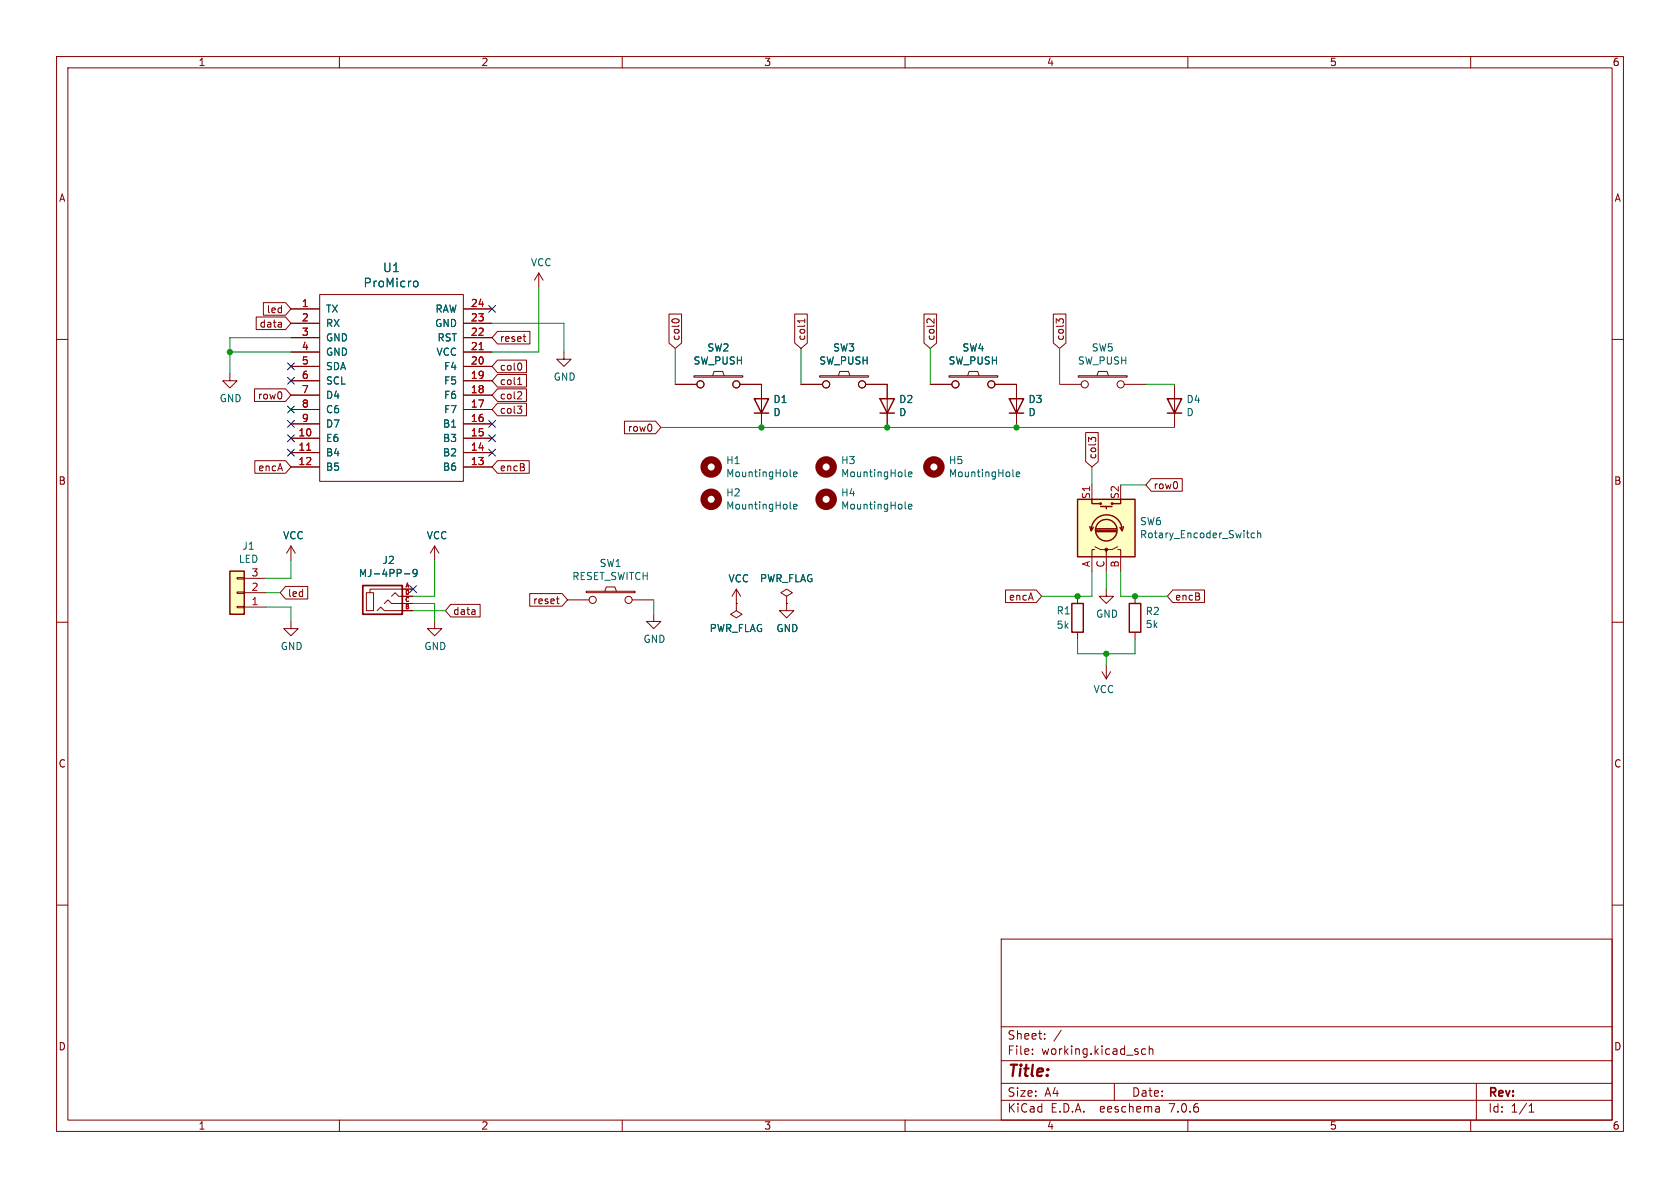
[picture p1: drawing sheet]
(kicad_sch (version 20230121) (generator eeschema)

 (paper "A4")

 (lib_symbols
  (symbol "Connector_Generic:Conn_01x03" (pin_names (offset 1.016) hide) (in_bom yes) (on_board yes)
   (property "Reference" "J" (at 0 5.08 0) (effects (font (size 1.27 1.27))))
   (property "Value" "Conn_01x03" (at 0 -5.08 0) (effects (font (size 1.27 1.27))))
   (property "Footprint" "" (at 0 0 0) (effects (font (size 1.27 1.27)) hide))
   (property "Datasheet" "~" (at 0 0 0) (effects (font (size 1.27 1.27)) hide))
   (symbol "Conn_01x03_1_1"
    (rectangle (start -1.27 -2.413) (end 0 -2.667) (stroke (width 0.1524) (type default)) (fill (type none)))
    (rectangle (start -1.27 0.127) (end 0 -0.127) (stroke (width 0.1524) (type default)) (fill (type none)))
    (rectangle (start -1.27 2.667) (end 0 2.413) (stroke (width 0.1524) (type default)) (fill (type none)))
    (rectangle (start -1.27 3.81) (end 1.27 -3.81) (stroke (width 0.254) (type default)) (fill (type background)))
    (pin passive line (at -5.08 2.54 0) (length 3.81) (name "Pin_1" (effects (font (size 1.27 1.27)))) (number "1" (effects (font (size 1.27 1.27)))))
    (pin passive line (at -5.08 0 0) (length 3.81) (name "Pin_2" (effects (font (size 1.27 1.27)))) (number "2" (effects (font (size 1.27 1.27)))))
    (pin passive line (at -5.08 -2.54 0) (length 3.81) (name "Pin_3" (effects (font (size 1.27 1.27)))) (number "3" (effects (font (size 1.27 1.27)))))))
  (symbol "Device:D" (pin_numbers hide) (pin_names (offset 1.016) hide) (in_bom yes) (on_board yes)
   (property "Reference" "D" (at 0 2.54 0) (effects (font (size 1.27 1.27))))
   (property "Value" "D" (at 0 -2.54 0) (effects (font (size 1.27 1.27))))
   (property "Footprint" "" (at 0 0 0) (effects (font (size 1.27 1.27)) hide))
   (property "Datasheet" "~" (at 0 0 0) (effects (font (size 1.27 1.27)) hide))
   (property "Sim.Device" "D" (at 0 0 0) (effects (font (size 1.27 1.27)) hide))
   (property "Sim.Pins" "1=K 2=A" (at 0 0 0) (effects (font (size 1.27 1.27)) hide))
   (symbol "D_0_1"
    (polyline (pts (xy -1.27 1.27) (xy -1.27 -1.27)) (stroke (width 0.254) (type default)) (fill (type none)))
    (polyline (pts (xy 1.27 0) (xy -1.27 0)) (stroke (width 0) (type default)) (fill (type none)))
    (polyline (pts (xy 1.27 1.27) (xy 1.27 -1.27) (xy -1.27 0) (xy 1.27 1.27)) (stroke (width 0.254) (type default)) (fill (type none))))
   (symbol "D_1_1"
    (pin passive line (at -3.81 0 0) (length 2.54) (name "K" (effects (font (size 1.27 1.27)))) (number "1" (effects (font (size 1.27 1.27)))))
    (pin passive line (at 3.81 0 180) (length 2.54) (name "A" (effects (font (size 1.27 1.27)))) (number "2" (effects (font (size 1.27 1.27)))))))
  (symbol "Device:R" (pin_numbers hide) (pin_names (offset 0)) (in_bom yes) (on_board yes)
   (property "Reference" "R" (at 2.032 0 90) (effects (font (size 1.27 1.27))))
   (property "Value" "R" (at 0 0 90) (effects (font (size 1.27 1.27))))
   (property "Footprint" "" (at -1.778 0 90) (effects (font (size 1.27 1.27)) hide))
   (property "Datasheet" "~" (at 0 0 0) (effects (font (size 1.27 1.27)) hide))
   (symbol "R_0_1"
    (rectangle (start -1.016 -2.54) (end 1.016 2.54) (stroke (width 0.254) (type default)) (fill (type none))))
   (symbol "R_1_1"
    (pin passive line (at 0 3.81 270) (length 1.27) (name "~" (effects (font (size 1.27 1.27)))) (number "1" (effects (font (size 1.27 1.27)))))
    (pin passive line (at 0 -3.81 90) (length 1.27) (name "~" (effects (font (size 1.27 1.27)))) (number "2" (effects (font (size 1.27 1.27)))))))
  (symbol "Mechanical:MountingHole" (pin_names (offset 1.016)) (in_bom yes) (on_board yes)
   (property "Reference" "H" (at 0 5.08 0) (effects (font (size 1.27 1.27))))
   (property "Value" "MountingHole" (at 0 3.175 0) (effects (font (size 1.27 1.27))))
   (property "Footprint" "" (at 0 0 0) (effects (font (size 1.27 1.27)) hide))
   (property "Datasheet" "~" (at 0 0 0) (effects (font (size 1.27 1.27)) hide))
   (symbol "MountingHole_0_1"
    (circle (center 0 0) (radius 1.27) (stroke (width 1.27) (type default)) (fill (type none)))))
  (symbol "power:GND" (power) (pin_names (offset 0)) (in_bom yes) (on_board yes)
   (property "Reference" "#PWR" (at 0 -6.35 0) (effects (font (size 1.27 1.27)) hide))
   (property "Value" "GND" (at 0 -3.81 0) (effects (font (size 1.27 1.27))))
   (property "Footprint" "" (at 0 0 0) (effects (font (size 1.27 1.27)) hide))
   (property "Datasheet" "" (at 0 0 0) (effects (font (size 1.27 1.27)) hide))
   (symbol "GND_0_1"
    (polyline (pts (xy 0 0) (xy 0 -1.27) (xy 1.27 -1.27) (xy 0 -2.54) (xy -1.27 -1.27) (xy 0 -1.27)) (stroke (width 0) (type default)) (fill (type none))))
   (symbol "GND_1_1"
    (pin power_in line (at 0 0 270) (length 0) hide (name "GND" (effects (font (size 1.27 1.27)))) (number "1" (effects (font (size 1.27 1.27)))))))
  (symbol "power:PWR_FLAG" (power) (pin_numbers hide) (pin_names (offset 0) hide) (in_bom yes) (on_board yes)
   (property "Reference" "#FLG" (at 0 1.905 0) (effects (font (size 1.27 1.27)) hide))
   (property "Value" "PWR_FLAG" (at 0 3.81 0) (effects (font (size 1.27 1.27))))
   (property "Footprint" "" (at 0 0 0) (effects (font (size 1.27 1.27)) hide))
   (property "Datasheet" "~" (at 0 0 0) (effects (font (size 1.27 1.27)) hide))
   (symbol "PWR_FLAG_0_0"
    (pin power_out line (at 0 0 90) (length 0) (name "pwr" (effects (font (size 1.27 1.27)))) (number "1" (effects (font (size 1.27 1.27))))))
   (symbol "PWR_FLAG_0_1"
    (polyline (pts (xy 0 0) (xy 0 1.27) (xy -1.016 1.905) (xy 0 2.54) (xy 1.016 1.905) (xy 0 1.27)) (stroke (width 0) (type default)) (fill (type none)))))
  (symbol "power:VCC" (power) (pin_names (offset 0)) (in_bom yes) (on_board yes)
   (property "Reference" "#PWR" (at 0 -3.81 0) (effects (font (size 1.27 1.27)) hide))
   (property "Value" "VCC" (at 0 3.81 0) (effects (font (size 1.27 1.27))))
   (property "Footprint" "" (at 0 0 0) (effects (font (size 1.27 1.27)) hide))
   (property "Datasheet" "" (at 0 0 0) (effects (font (size 1.27 1.27)) hide))
   (symbol "VCC_0_1"
    (polyline (pts (xy -0.762 1.27) (xy 0 2.54)) (stroke (width 0) (type default)) (fill (type none)))
    (polyline (pts (xy 0 0) (xy 0 2.54)) (stroke (width 0) (type default)) (fill (type none)))
    (polyline (pts (xy 0 2.54) (xy 0.762 1.27)) (stroke (width 0) (type default)) (fill (type none))))
   (symbol "VCC_1_1"
    (pin power_in line (at 0 0 90) (length 0) hide (name "VCC" (effects (font (size 1.27 1.27)))) (number "1" (effects (font (size 1.27 1.27)))))))
  (symbol "va4-rescue:MJ-4PP-9-kbd" (pin_names (offset 1.016)) (in_bom yes) (on_board yes)
   (property "Reference" "J" (at 0 3.81 0) (effects (font (size 1.27 1.27))))
   (property "Value" "kbd_MJ-4PP-9" (at 0 -3.81 0) (effects (font (size 1.27 1.27))))
   (property "Footprint" "" (at 6.985 4.445 0) (effects (font (size 1.27 1.27)) hide))
   (property "Datasheet" "" (at 6.985 4.445 0) (effects (font (size 1.27 1.27)) hide))
   (symbol "MJ-4PP-9-kbd_0_1"
    (rectangle (start -1.905 -1.905) (end -3.175 1.27) (stroke (width 0) (type solid)) (fill (type none)))
    (polyline (pts (xy -2.54 1.27) (xy -2.54 1.905) (xy 3.175 1.905)) (stroke (width 0) (type solid)) (fill (type none)))
    (polyline (pts (xy -1.27 -1.905) (xy -0.635 -1.27) (xy 0 -1.905) (xy 3.175 -1.905)) (stroke (width 0) (type solid)) (fill (type none)))
    (polyline (pts (xy 0 -0.635) (xy 0.635 0) (xy 1.27 -0.635) (xy 3.175 -0.635)) (stroke (width 0) (type solid)) (fill (type none)))
    (polyline (pts (xy 1.27 0.635) (xy 1.905 1.27) (xy 2.54 0.635) (xy 3.175 0.635)) (stroke (width 0) (type solid)) (fill (type none)))
    (rectangle (start 3.175 2.54) (end -3.81 -2.54) (stroke (width 0.3048) (type solid)) (fill (type none))))
   (symbol "MJ-4PP-9-kbd_1_1"
    (pin input line (at 5.08 1.905 180) (length 2.0066) (name "~" (effects (font (size 0.508 0.508)))) (number "A" (effects (font (size 0.7112 0.7112)))))
    (pin input line (at 5.08 -1.905 180) (length 2.0066) (name "~" (effects (font (size 0.508 0.508)))) (number "B" (effects (font (size 0.7112 0.7112)))))
    (pin input line (at 5.08 -0.635 180) (length 2.0066) (name "~" (effects (font (size 0.508 0.508)))) (number "C" (effects (font (size 0.7112 0.7112)))))
    (pin input line (at 5.08 0.635 180) (length 2.0066) (name "~" (effects (font (size 0.508 0.508)))) (number "D" (effects (font (size 0.7112 0.7112)))))))
  (symbol "va4-rescue:ProMicro-kbd" (pin_names (offset 1.016)) (in_bom yes) (on_board yes)
   (property "Reference" "U" (at 0 24.13 0) (effects (font (size 1.524 1.524))))
   (property "Value" "kbd_ProMicro" (at 0 -13.97 0) (effects (font (size 1.524 1.524))))
   (property "Footprint" "" (at 2.54 -26.67 0) (effects (font (size 1.524 1.524))))
   (property "Datasheet" "" (at 2.54 -26.67 0) (effects (font (size 1.524 1.524))))
   (symbol "ProMicro-kbd_0_1"
    (rectangle (start -12.7 21.59) (end 12.7 -11.43) (stroke (width 0) (type solid)) (fill (type none))))
   (symbol "ProMicro-kbd_1_1"
    (pin bidirectional line (at -17.78 19.05 0) (length 5.08) (name "TX" (effects (font (size 1.27 1.27)))) (number "1" (effects (font (size 1.27 1.27)))))
    (pin bidirectional line (at -17.78 -3.81 0) (length 5.08) (name "E6" (effects (font (size 1.27 1.27)))) (number "10" (effects (font (size 1.27 1.27)))))
    (pin bidirectional line (at -17.78 -6.35 0) (length 5.08) (name "B4" (effects (font (size 1.27 1.27)))) (number "11" (effects (font (size 1.27 1.27)))))
    (pin bidirectional line (at -17.78 -8.89 0) (length 5.08) (name "B5" (effects (font (size 1.27 1.27)))) (number "12" (effects (font (size 1.27 1.27)))))
    (pin bidirectional line (at 17.78 -8.89 180) (length 5.08) (name "B6" (effects (font (size 1.27 1.27)))) (number "13" (effects (font (size 1.27 1.27)))))
    (pin bidirectional line (at 17.78 -6.35 180) (length 5.08) (name "B2" (effects (font (size 1.27 1.27)))) (number "14" (effects (font (size 1.27 1.27)))))
    (pin bidirectional line (at 17.78 -3.81 180) (length 5.08) (name "B3" (effects (font (size 1.27 1.27)))) (number "15" (effects (font (size 1.27 1.27)))))
    (pin bidirectional line (at 17.78 -1.27 180) (length 5.08) (name "B1" (effects (font (size 1.27 1.27)))) (number "16" (effects (font (size 1.27 1.27)))))
    (pin bidirectional line (at 17.78 1.27 180) (length 5.08) (name "F7" (effects (font (size 1.27 1.27)))) (number "17" (effects (font (size 1.27 1.27)))))
    (pin bidirectional line (at 17.78 3.81 180) (length 5.08) (name "F6" (effects (font (size 1.27 1.27)))) (number "18" (effects (font (size 1.27 1.27)))))
    (pin bidirectional line (at 17.78 6.35 180) (length 5.08) (name "F5" (effects (font (size 1.27 1.27)))) (number "19" (effects (font (size 1.27 1.27)))))
    (pin bidirectional line (at -17.78 16.51 0) (length 5.08) (name "RX" (effects (font (size 1.27 1.27)))) (number "2" (effects (font (size 1.27 1.27)))))
    (pin bidirectional line (at 17.78 8.89 180) (length 5.08) (name "F4" (effects (font (size 1.27 1.27)))) (number "20" (effects (font (size 1.27 1.27)))))
    (pin power_in line (at 17.78 11.43 180) (length 5.08) (name "VCC" (effects (font (size 1.27 1.27)))) (number "21" (effects (font (size 1.27 1.27)))))
    (pin input line (at 17.78 13.97 180) (length 5.08) (name "RST" (effects (font (size 1.27 1.27)))) (number "22" (effects (font (size 1.27 1.27)))))
    (pin power_in line (at 17.78 16.51 180) (length 5.08) (name "GND" (effects (font (size 1.27 1.27)))) (number "23" (effects (font (size 1.27 1.27)))))
    (pin power_out line (at 17.78 19.05 180) (length 5.08) (name "RAW" (effects (font (size 1.27 1.27)))) (number "24" (effects (font (size 1.27 1.27)))))
    (pin power_in line (at -17.78 13.97 0) (length 5.08) (name "GND" (effects (font (size 1.27 1.27)))) (number "3" (effects (font (size 1.27 1.27)))))
    (pin power_in line (at -17.78 11.43 0) (length 5.08) (name "GND" (effects (font (size 1.27 1.27)))) (number "4" (effects (font (size 1.27 1.27)))))
    (pin bidirectional line (at -17.78 8.89 0) (length 5.08) (name "SDA" (effects (font (size 1.27 1.27)))) (number "5" (effects (font (size 1.27 1.27)))))
    (pin bidirectional line (at -17.78 6.35 0) (length 5.08) (name "SCL" (effects (font (size 1.27 1.27)))) (number "6" (effects (font (size 1.27 1.27)))))
    (pin bidirectional line (at -17.78 3.81 0) (length 5.08) (name "D4" (effects (font (size 1.27 1.27)))) (number "7" (effects (font (size 1.27 1.27)))))
    (pin bidirectional line (at -17.78 1.27 0) (length 5.08) (name "C6" (effects (font (size 1.27 1.27)))) (number "8" (effects (font (size 1.27 1.27)))))
    (pin bidirectional line (at -17.78 -1.27 0) (length 5.08) (name "D7" (effects (font (size 1.27 1.27)))) (number "9" (effects (font (size 1.27 1.27)))))))
  (symbol "va4-rescue:Rotary_Encoder_Switch-Device" (pin_names (offset 0.254) hide) (in_bom yes) (on_board yes)
   (property "Reference" "SW" (at 0 6.604 0) (effects (font (size 1.27 1.27))))
   (property "Value" "Device_Rotary_Encoder_Switch" (at 0 -6.604 0) (effects (font (size 1.27 1.27))))
   (property "Footprint" "" (at -3.81 4.064 0) (effects (font (size 1.27 1.27)) hide))
   (property "Datasheet" "" (at 0 6.604 0) (effects (font (size 1.27 1.27)) hide))
   (symbol "Rotary_Encoder_Switch-Device_0_1"
    (rectangle (start -5.08 5.08) (end 5.08 -5.08) (stroke (width 0.254) (type solid)) (fill (type background)))
    (circle (center -3.81 0) (radius 0.254) (stroke (width 0) (type solid)) (fill (type outline)))
    (arc (start -0.381 -2.794) (mid 2.3376 -0.0635) (end -0.381 2.667) (stroke (width 0.254) (type solid)) (fill (type none)))
    (circle (center -0.381 0) (radius 1.905) (stroke (width 0.254) (type solid)) (fill (type none)))
    (polyline (pts (xy -0.635 -1.778) (xy -0.635 1.778)) (stroke (width 0.254) (type solid)) (fill (type none)))
    (polyline (pts (xy -0.381 -1.778) (xy -0.381 1.778)) (stroke (width 0.254) (type solid)) (fill (type none)))
    (polyline (pts (xy -0.127 1.778) (xy -0.127 -1.778)) (stroke (width 0.254) (type solid)) (fill (type none)))
    (polyline (pts (xy 3.81 0) (xy 3.429 0)) (stroke (width 0.254) (type solid)) (fill (type none)))
    (polyline (pts (xy 3.81 1.016) (xy 3.81 -1.016)) (stroke (width 0.254) (type solid)) (fill (type none)))
    (polyline (pts (xy -5.08 -2.54) (xy -3.81 -2.54) (xy -3.81 -2.032)) (stroke (width 0) (type solid)) (fill (type none)))
    (polyline (pts (xy -5.08 2.54) (xy -3.81 2.54) (xy -3.81 2.032)) (stroke (width 0) (type solid)) (fill (type none)))
    (polyline (pts (xy 0.254 -3.048) (xy -0.508 -2.794) (xy 0.127 -2.413)) (stroke (width 0.254) (type solid)) (fill (type none)))
    (polyline (pts (xy 0.254 2.921) (xy -0.508 2.667) (xy 0.127 2.286)) (stroke (width 0.254) (type solid)) (fill (type none)))
    (polyline (pts (xy 5.08 -2.54) (xy 4.318 -2.54) (xy 4.318 -1.016)) (stroke (width 0.254) (type solid)) (fill (type none)))
    (polyline (pts (xy 5.08 2.54) (xy 4.318 2.54) (xy 4.318 1.016)) (stroke (width 0.254) (type solid)) (fill (type none)))
    (polyline (pts (xy -5.08 0) (xy -3.81 0) (xy -3.81 -1.016) (xy -3.302 -2.032)) (stroke (width 0) (type solid)) (fill (type none)))
    (polyline (pts (xy -4.318 0) (xy -3.81 0) (xy -3.81 1.016) (xy -3.302 2.032)) (stroke (width 0) (type solid)) (fill (type none)))
    (circle (center 4.318 -1.016) (radius 0.127) (stroke (width 0.254) (type solid)) (fill (type none)))
    (circle (center 4.318 1.016) (radius 0.127) (stroke (width 0.254) (type solid)) (fill (type none))))
   (symbol "Rotary_Encoder_Switch-Device_1_1"
    (pin passive line (at -7.62 2.54 0) (length 2.54) (name "A" (effects (font (size 1.27 1.27)))) (number "A" (effects (font (size 1.27 1.27)))))
    (pin passive line (at -7.62 -2.54 0) (length 2.54) (name "B" (effects (font (size 1.27 1.27)))) (number "B" (effects (font (size 1.27 1.27)))))
    (pin passive line (at -7.62 0 0) (length 2.54) (name "C" (effects (font (size 1.27 1.27)))) (number "C" (effects (font (size 1.27 1.27)))))
    (pin passive line (at 7.62 2.54 180) (length 2.54) (name "S1" (effects (font (size 1.27 1.27)))) (number "S1" (effects (font (size 1.27 1.27)))))
    (pin passive line (at 7.62 -2.54 180) (length 2.54) (name "S2" (effects (font (size 1.27 1.27)))) (number "S2" (effects (font (size 1.27 1.27)))))))
  (symbol "va4-rescue:SW_PUSH-kbd" (pin_numbers hide) (pin_names (offset 1.016) hide) (in_bom yes) (on_board yes)
   (property "Reference" "SW" (at 3.81 2.794 0) (effects (font (size 1.27 1.27))))
   (property "Value" "kbd_SW_PUSH" (at 0 -2.032 0) (effects (font (size 1.27 1.27))))
   (property "Footprint" "" (at 0 0 0) (effects (font (size 1.27 1.27))))
   (property "Datasheet" "" (at 0 0 0) (effects (font (size 1.27 1.27))))
   (symbol "SW_PUSH-kbd_0_1"
    (rectangle (start -4.318 1.27) (end 4.318 1.524) (stroke (width 0) (type solid)) (fill (type none)))
    (polyline (pts (xy -1.016 1.524) (xy -0.762 2.286) (xy 0.762 2.286) (xy 1.016 1.524)) (stroke (width 0) (type solid)) (fill (type none)))
    (pin passive inverted (at -7.62 0 0) (length 5.08) (name "1" (effects (font (size 1.27 1.27)))) (number "1" (effects (font (size 1.27 1.27)))))
    (pin passive inverted (at 7.62 0 180) (length 5.08) (name "2" (effects (font (size 1.27 1.27)))) (number "2" (effects (font (size 1.27 1.27))))))))

 (junction (at 179.705 75.565) (diameter 0) (color 0 0 0 0))
 (junction (at 195.58 115.57) (diameter 0) (color 0 0 0 0))
 (junction (at 190.5 105.41) (diameter 0) (color 0 0 0 0))
 (junction (at 156.845 75.565) (diameter 0) (color 0 0 0 0))
 (junction (at 134.62 75.565) (diameter 0) (color 0 0 0 0))
 (junction (at 40.64 62.23) (diameter 0) (color 0 0 0 0))
 (junction (at 200.66 105.41) (diameter 0) (color 0 0 0 0))

 (no_connect (at 86.995 54.61))
 (no_connect (at 51.435 64.77))
 (no_connect (at 86.995 74.93))
 (no_connect (at 51.435 77.47))
 (no_connect (at 51.435 74.93))
 (no_connect (at 51.435 67.31))
 (no_connect (at 51.435 80.01))
 (no_connect (at 51.435 72.39))
 (no_connect (at 86.995 80.01))
 (no_connect (at 86.995 77.47))
 (no_connect (at 73.025 104.14))

 (wire (pts (xy 198.12 85.725) (xy 202.565 85.725)) (stroke (width 0) (type default)))
 (wire (pts (xy 115.57 106.045) (xy 115.57 108.585)) (stroke (width 0) (type default)))
 (wire (pts (xy 46.99 107.315) (xy 51.435 107.315)) (stroke (width 0) (type default)))
 (wire (pts (xy 99.695 62.23) (xy 99.695 57.15)) (stroke (width 0) (type default)))
 (wire (pts (xy 99.695 57.15) (xy 86.995 57.15)) (stroke (width 0) (type default)))
 (wire (pts (xy 51.435 62.23) (xy 40.64 62.23)) (stroke (width 0) (type default)))
 (wire (pts (xy 51.435 107.315) (xy 51.435 109.855)) (stroke (width 0) (type default)))
 (wire (pts (xy 141.605 67.945) (xy 141.605 61.595)) (stroke (width 0) (type default)))
 (wire (pts (xy 193.04 105.41) (xy 190.5 105.41)) (stroke (width 0) (type default)))
 (wire (pts (xy 49.53 104.775) (xy 46.99 104.775)) (stroke (width 0) (type default)))
 (wire (pts (xy 195.58 115.57) (xy 195.58 117.475)) (stroke (width 0) (type default)))
 (wire (pts (xy 73.025 105.41) (xy 76.835 105.41)) (stroke (width 0) (type default)))
 (wire (pts (xy 195.58 115.57) (xy 200.66 115.57)) (stroke (width 0) (type default)))
 (wire (pts (xy 51.435 59.69) (xy 40.64 59.69)) (stroke (width 0) (type default)))
 (wire (pts (xy 164.465 67.945) (xy 164.465 61.595)) (stroke (width 0) (type default)))
 (wire (pts (xy 119.38 61.595) (xy 119.38 67.945)) (stroke (width 0) (type default)))
 (wire (pts (xy 76.835 106.68) (xy 76.835 109.855)) (stroke (width 0) (type default)))
 (wire (pts (xy 179.705 75.565) (xy 207.645 75.565)) (stroke (width 0) (type default)))
 (wire (pts (xy 190.5 105.41) (xy 184.15 105.41)) (stroke (width 0) (type default)))
 (wire (pts (xy 193.04 85.725) (xy 193.04 82.55)) (stroke (width 0) (type default)))
 (wire (pts (xy 202.565 67.945) (xy 207.645 67.945)) (stroke (width 0) (type default)))
 (wire (pts (xy 190.5 115.57) (xy 195.58 115.57)) (stroke (width 0) (type default)))
 (wire (pts (xy 134.62 75.565) (xy 156.845 75.565)) (stroke (width 0) (type default)))
 (wire (pts (xy 73.025 107.95) (xy 78.74 107.95)) (stroke (width 0) (type default)))
 (wire (pts (xy 95.25 50.8) (xy 95.25 62.23)) (stroke (width 0) (type default)))
 (wire (pts (xy 95.25 62.23) (xy 86.995 62.23)) (stroke (width 0) (type default)))
 (wire (pts (xy 76.835 105.41) (xy 76.835 99.06)) (stroke (width 0) (type default)))
 (wire (pts (xy 200.66 105.41) (xy 206.375 105.41)) (stroke (width 0) (type default)))
 (wire (pts (xy 156.845 75.565) (xy 179.705 75.565)) (stroke (width 0) (type default)))
 (wire (pts (xy 193.04 100.965) (xy 193.04 105.41)) (stroke (width 0) (type default)))
 (wire (pts (xy 51.435 99.06) (xy 51.435 102.235)) (stroke (width 0) (type default)))
 (wire (pts (xy 116.84 75.565) (xy 134.62 75.565)) (stroke (width 0) (type default)))
 (wire (pts (xy 195.58 100.965) (xy 195.58 104.14)) (stroke (width 0) (type default)))
 (wire (pts (xy 198.12 100.965) (xy 198.12 105.41)) (stroke (width 0) (type default)))
 (wire (pts (xy 187.325 61.595) (xy 187.325 67.945)) (stroke (width 0) (type default)))
 (wire (pts (xy 200.66 113.03) (xy 200.66 115.57)) (stroke (width 0) (type default)))
 (wire (pts (xy 40.64 62.23) (xy 40.64 66.04)) (stroke (width 0) (type default)))
 (wire (pts (xy 40.64 59.69) (xy 40.64 62.23)) (stroke (width 0) (type default)))
 (wire (pts (xy 73.025 106.68) (xy 76.835 106.68)) (stroke (width 0) (type default)))
 (wire (pts (xy 198.12 105.41) (xy 200.66 105.41)) (stroke (width 0) (type default)))
 (wire (pts (xy 190.5 113.03) (xy 190.5 115.57)) (stroke (width 0) (type default)))
 (wire (pts (xy 51.435 102.235) (xy 46.99 102.235)) (stroke (width 0) (type default)))

 (global_label "data" (shape input) (at 78.74 107.95 0) (effects (font (size 1.27 1.27)) (justify left))
  (property "Intersheetrefs" "${INTERSHEET_REFS}" (at 78.74 107.95 0) (effects (font (size 1.27 1.27)) hide)))
 (global_label "encB" (shape input) (at 86.995 82.55 0) (effects (font (size 1.27 1.27)) (justify left))
  (property "Intersheetrefs" "${INTERSHEET_REFS}" (at 86.995 82.55 0) (effects (font (size 1.27 1.27)) hide)))
 (global_label "col3" (shape input) (at 187.325 61.595 90) (effects (font (size 1.27 1.27)) (justify left))
  (property "Intersheetrefs" "${INTERSHEET_REFS}" (at 187.325 61.595 0) (effects (font (size 1.27 1.27)) hide)))
 (global_label "reset" (shape input) (at 100.33 106.045 180) (effects (font (size 1.27 1.27)) (justify right))
  (property "Intersheetrefs" "${INTERSHEET_REFS}" (at 100.33 106.045 0) (effects (font (size 1.27 1.27)) hide)))
 (global_label "data" (shape input) (at 51.435 57.15 180) (effects (font (size 1.27 1.27)) (justify right))
  (property "Intersheetrefs" "${INTERSHEET_REFS}" (at 51.435 57.15 0) (effects (font (size 1.27 1.27)) hide)))
 (global_label "col2" (shape input) (at 164.465 61.595 90) (effects (font (size 1.27 1.27)) (justify left))
  (property "Intersheetrefs" "${INTERSHEET_REFS}" (at 164.465 61.595 0) (effects (font (size 1.27 1.27)) hide)))
 (global_label "col1" (shape input) (at 86.995 67.31 0) (effects (font (size 1.27 1.27)) (justify left))
  (property "Intersheetrefs" "${INTERSHEET_REFS}" (at 86.995 67.31 0) (effects (font (size 1.27 1.27)) hide)))
 (global_label "led" (shape input) (at 51.435 54.61 180) (effects (font (size 1.27 1.27)) (justify right))
  (property "Intersheetrefs" "${INTERSHEET_REFS}" (at 51.435 54.61 0) (effects (font (size 1.27 1.27)) hide)))
 (global_label "row0" (shape input) (at 116.84 75.565 180) (effects (font (size 1.27 1.27)) (justify right))
  (property "Intersheetrefs" "${INTERSHEET_REFS}" (at 116.84 75.565 0) (effects (font (size 1.27 1.27)) hide)))
 (global_label "col1" (shape input) (at 141.605 61.595 90) (effects (font (size 1.27 1.27)) (justify left))
  (property "Intersheetrefs" "${INTERSHEET_REFS}" (at 141.605 61.595 0) (effects (font (size 1.27 1.27)) hide)))
 (global_label "col0" (shape input) (at 119.38 61.595 90) (effects (font (size 1.27 1.27)) (justify left))
  (property "Intersheetrefs" "${INTERSHEET_REFS}" (at 119.38 61.595 0) (effects (font (size 1.27 1.27)) hide)))
 (global_label "col3" (shape input) (at 193.04 82.55 90) (effects (font (size 1.27 1.27)) (justify left))
  (property "Intersheetrefs" "${INTERSHEET_REFS}" (at 193.04 82.55 0) (effects (font (size 1.27 1.27)) hide)))
 (global_label "row0" (shape input) (at 202.565 85.725 0) (effects (font (size 1.27 1.27)) (justify left))
  (property "Intersheetrefs" "${INTERSHEET_REFS}" (at 202.565 85.725 0) (effects (font (size 1.27 1.27)) hide)))
 (global_label "encA" (shape input) (at 51.435 82.55 180) (effects (font (size 1.27 1.27)) (justify right))
  (property "Intersheetrefs" "${INTERSHEET_REFS}" (at 51.435 82.55 0) (effects (font (size 1.27 1.27)) hide)))
 (global_label "encB" (shape input) (at 206.375 105.41 0) (effects (font (size 1.27 1.27)) (justify left))
  (property "Intersheetrefs" "${INTERSHEET_REFS}" (at 206.375 105.41 0) (effects (font (size 1.27 1.27)) hide)))
 (global_label "led" (shape input) (at 49.53 104.775 0) (effects (font (size 1.27 1.27)) (justify left))
  (property "Intersheetrefs" "${INTERSHEET_REFS}" (at 49.53 104.775 0) (effects (font (size 1.27 1.27)) hide)))
 (global_label "row0" (shape input) (at 51.435 69.85 180) (effects (font (size 1.27 1.27)) (justify right))
  (property "Intersheetrefs" "${INTERSHEET_REFS}" (at 51.435 69.85 0) (effects (font (size 1.27 1.27)) hide)))
 (global_label "col0" (shape input) (at 86.995 64.77 0) (effects (font (size 1.27 1.27)) (justify left))
  (property "Intersheetrefs" "${INTERSHEET_REFS}" (at 86.995 64.77 0) (effects (font (size 1.27 1.27)) hide)))
 (global_label "col3" (shape input) (at 86.995 72.39 0) (effects (font (size 1.27 1.27)) (justify left))
  (property "Intersheetrefs" "${INTERSHEET_REFS}" (at 86.995 72.39 0) (effects (font (size 1.27 1.27)) hide)))
 (global_label "col2" (shape input) (at 86.995 69.85 0) (effects (font (size 1.27 1.27)) (justify left))
  (property "Intersheetrefs" "${INTERSHEET_REFS}" (at 86.995 69.85 0) (effects (font (size 1.27 1.27)) hide)))
 (global_label "encA" (shape input) (at 184.15 105.41 180) (effects (font (size 1.27 1.27)) (justify right))
  (property "Intersheetrefs" "${INTERSHEET_REFS}" (at 184.15 105.41 0) (effects (font (size 1.27 1.27)) hide)))
 (global_label "reset" (shape input) (at 86.995 59.69 0) (effects (font (size 1.27 1.27)) (justify left))
  (property "Intersheetrefs" "${INTERSHEET_REFS}" (at 86.995 59.69 0) (effects (font (size 1.27 1.27)) hide)))

 (symbol (lib_id "va4-rescue:ProMicro-kbd") (at 69.215 73.66 0) (unit 1) (in_bom yes) (on_board yes) (dnp no)
  (property "Reference" "U1" (at 69.215 47.3202 0) (effects (font (size 1.524 1.524))))
  (property "Value" "ProMicro" (at 69.215 50.0126 0) (effects (font (size 1.524 1.524))))
  (property "Footprint" "kbd:ProMicro_v2" (at 71.755 100.33 0) (effects (font (size 1.524 1.524)) hide))
  (property "Datasheet" "" (at 71.755 100.33 0) (effects (font (size 1.524 1.524)))) (pin "1") (pin "10") (pin "11") (pin "12") (pin "13") (pin "14") (pin "15") (pin "16") (pin "17") (pin "18") (pin "19") (pin "2") (pin "20") (pin "21") (pin "22") (pin "23") (pin "24") (pin "3") (pin "4") (pin "5") (pin "6") (pin "7") (pin "8") (pin "9"))

 (symbol (lib_id "va4-rescue:SW_PUSH-kbd") (at 107.95 106.045 0) (unit 1) (in_bom yes) (on_board yes) (dnp no)
  (property "Reference" "SW1" (at 107.95 99.568 0) (effects (font (size 1.27 1.27))))
  (property "Value" "RESET_SWITCH" (at 107.95 101.8794 0) (effects (font (size 1.27 1.27))))
  (property "Footprint" "kbd:ResetSW" (at 107.95 106.045 0) (effects (font (size 1.27 1.27)) hide))
  (property "Datasheet" "" (at 107.95 106.045 0) (effects (font (size 1.27 1.27)))) (pin "1") (pin "2"))

 (symbol (lib_id "power:VCC") (at 95.25 50.8 0) (unit 1) (in_bom yes) (on_board yes) (dnp no)
  (property "Reference" "#PWR0101" (at 95.25 54.61 0) (effects (font (size 1.27 1.27)) hide))
  (property "Value" "VCC" (at 95.6818 46.4058 0) (effects (font (size 1.27 1.27))))
  (property "Footprint" "" (at 95.25 50.8 0) (effects (font (size 1.27 1.27)) hide))
  (property "Datasheet" "" (at 95.25 50.8 0) (effects (font (size 1.27 1.27)) hide)) (pin "1"))

 (symbol (lib_id "va4-rescue:MJ-4PP-9-kbd") (at 67.945 106.045 0) (unit 1) (in_bom yes) (on_board yes) (dnp no)
  (property "Reference" "J2" (at 68.707 99.0346 0) (effects (font (size 1.27 1.27))))
  (property "Value" "MJ-4PP-9" (at 68.707 101.346 0) (effects (font (size 1.27 1.27))))
  (property "Footprint" "kbd:MJ-4PP-9" (at 74.93 101.6 0) (effects (font (size 1.27 1.27)) hide))
  (property "Datasheet" "~" (at 74.93 101.6 0) (effects (font (size 1.27 1.27)) hide)) (pin "A") (pin "B") (pin "C") (pin "D"))

 (symbol (lib_id "Connector_Generic:Conn_01x03") (at 41.91 104.775 180) (unit 1) (in_bom yes) (on_board yes) (dnp no)
  (property "Reference" "J1" (at 43.942 96.52 0) (effects (font (size 1.27 1.27))))
  (property "Value" "LED" (at 43.942 98.8314 0) (effects (font (size 1.27 1.27))))
  (property "Footprint" "kbd:StripLED_rev" (at 41.91 104.775 0) (effects (font (size 1.27 1.27)) hide))
  (property "Datasheet" "~" (at 41.91 104.775 0) (effects (font (size 1.27 1.27)) hide)) (pin "1") (pin "2") (pin "3"))

 (symbol (lib_id "power:VCC") (at 51.435 99.06 0) (unit 1) (in_bom yes) (on_board yes) (dnp no)
  (property "Reference" "#PWR0102" (at 51.435 102.87 0) (effects (font (size 1.27 1.27)) hide))
  (property "Value" "VCC" (at 51.8668 94.6658 0) (effects (font (size 1.27 1.27))))
  (property "Footprint" "" (at 51.435 99.06 0) (effects (font (size 1.27 1.27)) hide))
  (property "Datasheet" "" (at 51.435 99.06 0) (effects (font (size 1.27 1.27)) hide)) (pin "1"))

 (symbol (lib_id "power:GND") (at 51.435 109.855 0) (unit 1) (in_bom yes) (on_board yes) (dnp no)
  (property "Reference" "#PWR0103" (at 51.435 116.205 0) (effects (font (size 1.27 1.27)) hide))
  (property "Value" "GND" (at 51.562 114.2492 0) (effects (font (size 1.27 1.27))))
  (property "Footprint" "" (at 51.435 109.855 0) (effects (font (size 1.27 1.27)) hide))
  (property "Datasheet" "" (at 51.435 109.855 0) (effects (font (size 1.27 1.27)) hide)) (pin "1"))

 (symbol (lib_id "power:GND") (at 76.835 109.855 0) (unit 1) (in_bom yes) (on_board yes) (dnp no)
  (property "Reference" "#PWR0104" (at 76.835 116.205 0) (effects (font (size 1.27 1.27)) hide))
  (property "Value" "GND" (at 76.962 114.2492 0) (effects (font (size 1.27 1.27))))
  (property "Footprint" "" (at 76.835 109.855 0) (effects (font (size 1.27 1.27)) hide))
  (property "Datasheet" "" (at 76.835 109.855 0) (effects (font (size 1.27 1.27)) hide)) (pin "1"))

 (symbol (lib_id "power:VCC") (at 76.835 99.06 0) (unit 1) (in_bom yes) (on_board yes) (dnp no)
  (property "Reference" "#PWR0105" (at 76.835 102.87 0) (effects (font (size 1.27 1.27)) hide))
  (property "Value" "VCC" (at 77.2668 94.6658 0) (effects (font (size 1.27 1.27))))
  (property "Footprint" "" (at 76.835 99.06 0) (effects (font (size 1.27 1.27)) hide))
  (property "Datasheet" "" (at 76.835 99.06 0) (effects (font (size 1.27 1.27)) hide)) (pin "1"))

 (symbol (lib_id "power:GND") (at 115.57 108.585 0) (unit 1) (in_bom yes) (on_board yes) (dnp no)
  (property "Reference" "#PWR0106" (at 115.57 114.935 0) (effects (font (size 1.27 1.27)) hide))
  (property "Value" "GND" (at 115.697 112.9792 0) (effects (font (size 1.27 1.27))))
  (property "Footprint" "" (at 115.57 108.585 0) (effects (font (size 1.27 1.27)) hide))
  (property "Datasheet" "" (at 115.57 108.585 0) (effects (font (size 1.27 1.27)) hide)) (pin "1"))

 (symbol (lib_id "power:GND") (at 99.695 62.23 0) (unit 1) (in_bom yes) (on_board yes) (dnp no)
  (property "Reference" "#PWR0107" (at 99.695 68.58 0) (effects (font (size 1.27 1.27)) hide))
  (property "Value" "GND" (at 99.822 66.6242 0) (effects (font (size 1.27 1.27))))
  (property "Footprint" "" (at 99.695 62.23 0) (effects (font (size 1.27 1.27)) hide))
  (property "Datasheet" "" (at 99.695 62.23 0) (effects (font (size 1.27 1.27)) hide)) (pin "1"))

 (symbol (lib_id "power:GND") (at 40.64 66.04 0) (unit 1) (in_bom yes) (on_board yes) (dnp no)
  (property "Reference" "#PWR0108" (at 40.64 72.39 0) (effects (font (size 1.27 1.27)) hide))
  (property "Value" "GND" (at 40.767 70.4342 0) (effects (font (size 1.27 1.27))))
  (property "Footprint" "" (at 40.64 66.04 0) (effects (font (size 1.27 1.27)) hide))
  (property "Datasheet" "" (at 40.64 66.04 0) (effects (font (size 1.27 1.27)) hide)) (pin "1"))

 (symbol (lib_id "power:VCC") (at 130.175 106.68 0) (unit 1) (in_bom yes) (on_board yes) (dnp no)
  (property "Reference" "#PWR0109" (at 130.175 110.49 0) (effects (font (size 1.27 1.27)) hide))
  (property "Value" "VCC" (at 130.6068 102.2858 0) (effects (font (size 1.27 1.27))))
  (property "Footprint" "" (at 130.175 106.68 0) (effects (font (size 1.27 1.27)) hide))
  (property "Datasheet" "" (at 130.175 106.68 0) (effects (font (size 1.27 1.27)) hide)) (pin "1"))

 (symbol (lib_id "power:GND") (at 139.065 106.68 0) (unit 1) (in_bom yes) (on_board yes) (dnp no)
  (property "Reference" "#PWR0110" (at 139.065 113.03 0) (effects (font (size 1.27 1.27)) hide))
  (property "Value" "GND" (at 139.192 111.0742 0) (effects (font (size 1.27 1.27))))
  (property "Footprint" "" (at 139.065 106.68 0) (effects (font (size 1.27 1.27)) hide))
  (property "Datasheet" "" (at 139.065 106.68 0) (effects (font (size 1.27 1.27)) hide)) (pin "1"))

 (symbol (lib_id "power:PWR_FLAG") (at 139.065 106.68 0) (unit 1) (in_bom yes) (on_board yes) (dnp no)
  (property "Reference" "#FLG0101" (at 139.065 104.775 0) (effects (font (size 1.27 1.27)) hide))
  (property "Value" "PWR_FLAG" (at 139.065 102.2604 0) (effects (font (size 1.27 1.27))))
  (property "Footprint" "" (at 139.065 106.68 0) (effects (font (size 1.27 1.27)) hide))
  (property "Datasheet" "~" (at 139.065 106.68 0) (effects (font (size 1.27 1.27)) hide)) (pin "1"))

 (symbol (lib_id "power:PWR_FLAG") (at 130.175 106.68 180) (unit 1) (in_bom yes) (on_board yes) (dnp no)
  (property "Reference" "#FLG0102" (at 130.175 108.585 0) (effects (font (size 1.27 1.27)) hide))
  (property "Value" "PWR_FLAG" (at 130.175 111.0742 0) (effects (font (size 1.27 1.27))))
  (property "Footprint" "" (at 130.175 106.68 0) (effects (font (size 1.27 1.27)) hide))
  (property "Datasheet" "~" (at 130.175 106.68 0) (effects (font (size 1.27 1.27)) hide)) (pin "1"))

 (symbol (lib_id "va4-rescue:SW_PUSH-kbd") (at 127 67.945 0) (unit 1) (in_bom yes) (on_board yes) (dnp no)
  (property "Reference" "SW2" (at 127 61.468 0) (effects (font (size 1.27 1.27))))
  (property "Value" "SW_PUSH" (at 127 63.7794 0) (effects (font (size 1.27 1.27))))
  (property "Footprint" "kbd:MX_ALPS_PG1350_noLed" (at 127 67.945 0) (effects (font (size 1.27 1.27)) hide))
  (property "Datasheet" "" (at 127 67.945 0) (effects (font (size 1.27 1.27)))) (pin "1") (pin "2"))

 (symbol (lib_id "Device:D") (at 134.62 71.755 90) (unit 1) (in_bom yes) (on_board yes) (dnp no)
  (property "Reference" "D1" (at 136.6266 70.5866 90) (effects (font (size 1.27 1.27)) (justify right)))
  (property "Value" "D" (at 136.6266 72.898 90) (effects (font (size 1.27 1.27)) (justify right)))
  (property "Footprint" "kbd:D3_TH_SMD" (at 134.62 71.755 0) (effects (font (size 1.27 1.27)) hide))
  (property "Datasheet" "~" (at 134.62 71.755 0) (effects (font (size 1.27 1.27)) hide)) (pin "1") (pin "2"))

 (symbol (lib_id "va4-rescue:SW_PUSH-kbd") (at 149.225 67.945 0) (unit 1) (in_bom yes) (on_board yes) (dnp no)
  (property "Reference" "SW3" (at 149.225 61.468 0) (effects (font (size 1.27 1.27))))
  (property "Value" "SW_PUSH" (at 149.225 63.7794 0) (effects (font (size 1.27 1.27))))
  (property "Footprint" "kbd:MX_ALPS_PG1350_noLed" (at 149.225 67.945 0) (effects (font (size 1.27 1.27)) hide))
  (property "Datasheet" "" (at 149.225 67.945 0) (effects (font (size 1.27 1.27)))) (pin "1") (pin "2"))

 (symbol (lib_id "Device:D") (at 156.845 71.755 90) (unit 1) (in_bom yes) (on_board yes) (dnp no)
  (property "Reference" "D2" (at 158.8516 70.5866 90) (effects (font (size 1.27 1.27)) (justify right)))
  (property "Value" "D" (at 158.8516 72.898 90) (effects (font (size 1.27 1.27)) (justify right)))
  (property "Footprint" "kbd:D3_TH_SMD" (at 156.845 71.755 0) (effects (font (size 1.27 1.27)) hide))
  (property "Datasheet" "~" (at 156.845 71.755 0) (effects (font (size 1.27 1.27)) hide)) (pin "1") (pin "2"))

 (symbol (lib_id "va4-rescue:SW_PUSH-kbd") (at 172.085 67.945 0) (unit 1) (in_bom yes) (on_board yes) (dnp no)
  (property "Reference" "SW4" (at 172.085 61.468 0) (effects (font (size 1.27 1.27))))
  (property "Value" "SW_PUSH" (at 172.085 63.7794 0) (effects (font (size 1.27 1.27))))
  (property "Footprint" "kbd:MX_ALPS_PG1350_noLed" (at 172.085 67.945 0) (effects (font (size 1.27 1.27)) hide))
  (property "Datasheet" "" (at 172.085 67.945 0) (effects (font (size 1.27 1.27)))) (pin "1") (pin "2"))

 (symbol (lib_id "Device:D") (at 179.705 71.755 90) (unit 1) (in_bom yes) (on_board yes) (dnp no)
  (property "Reference" "D3" (at 181.7116 70.5866 90) (effects (font (size 1.27 1.27)) (justify right)))
  (property "Value" "D" (at 181.7116 72.898 90) (effects (font (size 1.27 1.27)) (justify right)))
  (property "Footprint" "kbd:D3_TH_SMD" (at 179.705 71.755 0) (effects (font (size 1.27 1.27)) hide))
  (property "Datasheet" "~" (at 179.705 71.755 0) (effects (font (size 1.27 1.27)) hide)) (pin "1") (pin "2"))

 (symbol (lib_id "va4-rescue:SW_PUSH-kbd") (at 194.945 67.945 0) (unit 1) (in_bom yes) (on_board yes) (dnp no)
  (property "Reference" "SW5" (at 194.945 61.468 0) (effects (font (size 1.27 1.27))))
  (property "Value" "SW_PUSH" (at 194.945 63.7794 0) (effects (font (size 1.27 1.27))))
  (property "Footprint" "keyswitches:MX_reversible" (at 194.945 67.945 0) (effects (font (size 1.27 1.27)) hide))
  (property "Datasheet" "" (at 194.945 67.945 0) (effects (font (size 1.27 1.27)))) (pin "1") (pin "2"))

 (symbol (lib_id "Device:D") (at 207.645 71.755 90) (unit 1) (in_bom yes) (on_board yes) (dnp no)
  (property "Reference" "D4" (at 209.6516 70.5866 90) (effects (font (size 1.27 1.27)) (justify right)))
  (property "Value" "D" (at 209.6516 72.898 90) (effects (font (size 1.27 1.27)) (justify right)))
  (property "Footprint" "kbd:D3_TH_SMD" (at 207.645 71.755 0) (effects (font (size 1.27 1.27)) hide))
  (property "Datasheet" "~" (at 207.645 71.755 0) (effects (font (size 1.27 1.27)) hide)) (pin "1") (pin "2"))

 (symbol (lib_id "va4-rescue:Rotary_Encoder_Switch-Device") (at 195.58 93.345 90) (unit 1) (in_bom yes) (on_board yes) (dnp no)
  (property "Reference" "SW6" (at 201.422 92.1766 90) (effects (font (size 1.27 1.27)) (justify right)))
  (property "Value" "Rotary_Encoder_Switch" (at 201.422 94.488 90) (effects (font (size 1.27 1.27)) (justify right)))
  (property "Footprint" "AcheronHardware:ALPS_EC11E" (at 191.516 97.155 0) (effects (font (size 1.27 1.27)) hide))
  (property "Datasheet" "~" (at 188.976 93.345 0) (effects (font (size 1.27 1.27)) hide)) (pin "A") (pin "B") (pin "C") (pin "S1") (pin "S2"))

 (symbol (lib_id "Device:R") (at 190.5 109.22 180) (unit 1) (in_bom yes) (on_board yes) (dnp no)
  (property "Reference" "R1" (at 186.69 107.95 0) (effects (font (size 1.27 1.27)) (justify right)))
  (property "Value" "5k" (at 186.69 110.49 0) (effects (font (size 1.27 1.27)) (justify right)))
  (property "Footprint" "Resistors:0805" (at 192.278 109.22 90) (effects (font (size 1.27 1.27)) hide))
  (property "Datasheet" "~" (at 190.5 109.22 0) (effects (font (size 1.27 1.27)) hide)) (pin "1") (pin "2"))

 (symbol (lib_id "Device:R") (at 200.66 109.22 0) (unit 1) (in_bom yes) (on_board yes) (dnp no)
  (property "Reference" "R2" (at 202.438 108.0516 0) (effects (font (size 1.27 1.27)) (justify left)))
  (property "Value" "5k" (at 202.438 110.363 0) (effects (font (size 1.27 1.27)) (justify left)))
  (property "Footprint" "Resistors:0805" (at 198.882 109.22 90) (effects (font (size 1.27 1.27)) hide))
  (property "Datasheet" "~" (at 200.66 109.22 0) (effects (font (size 1.27 1.27)) hide)) (pin "1") (pin "2"))

 (symbol (lib_id "power:GND") (at 195.58 104.14 0) (unit 1) (in_bom yes) (on_board yes) (dnp no)
  (property "Reference" "#PWR01" (at 195.58 110.49 0) (effects (font (size 1.27 1.27)) hide))
  (property "Value" "GND" (at 195.707 108.5342 0) (effects (font (size 1.27 1.27))))
  (property "Footprint" "" (at 195.58 104.14 0) (effects (font (size 1.27 1.27)) hide))
  (property "Datasheet" "" (at 195.58 104.14 0) (effects (font (size 1.27 1.27)) hide)) (pin "1"))

 (symbol (lib_id "power:VCC") (at 195.58 117.475 180) (unit 1) (in_bom yes) (on_board yes) (dnp no)
  (property "Reference" "#PWR02" (at 195.58 113.665 0) (effects (font (size 1.27 1.27)) hide))
  (property "Value" "VCC" (at 195.1482 121.8692 0) (effects (font (size 1.27 1.27))))
  (property "Footprint" "" (at 195.58 117.475 0) (effects (font (size 1.27 1.27)) hide))
  (property "Datasheet" "" (at 195.58 117.475 0) (effects (font (size 1.27 1.27)) hide)) (pin "1"))

 (symbol (lib_id "Mechanical:MountingHole") (at 125.73 82.55 0) (unit 1) (in_bom yes) (on_board yes) (dnp no)
  (property "Reference" "H1" (at 128.27 81.3816 0) (effects (font (size 1.27 1.27)) (justify left)))
  (property "Value" "MountingHole" (at 128.27 83.693 0) (effects (font (size 1.27 1.27)) (justify left)))
  (property "Footprint" "kbd:HOLE" (at 125.73 82.55 0) (effects (font (size 1.27 1.27)) hide))
  (property "Datasheet" "~" (at 125.73 82.55 0) (effects (font (size 1.27 1.27)) hide)))

 (symbol (lib_id "Mechanical:MountingHole") (at 125.73 88.265 0) (unit 1) (in_bom yes) (on_board yes) (dnp no)
  (property "Reference" "H2" (at 128.27 87.0966 0) (effects (font (size 1.27 1.27)) (justify left)))
  (property "Value" "MountingHole" (at 128.27 89.408 0) (effects (font (size 1.27 1.27)) (justify left)))
  (property "Footprint" "kbd:HOLE" (at 125.73 88.265 0) (effects (font (size 1.27 1.27)) hide))
  (property "Datasheet" "~" (at 125.73 88.265 0) (effects (font (size 1.27 1.27)) hide)))

 (symbol (lib_id "Mechanical:MountingHole") (at 146.05 82.55 0) (unit 1) (in_bom yes) (on_board yes) (dnp no)
  (property "Reference" "H3" (at 148.59 81.3816 0) (effects (font (size 1.27 1.27)) (justify left)))
  (property "Value" "MountingHole" (at 148.59 83.693 0) (effects (font (size 1.27 1.27)) (justify left)))
  (property "Footprint" "kbd:HOLE" (at 146.05 82.55 0) (effects (font (size 1.27 1.27)) hide))
  (property "Datasheet" "~" (at 146.05 82.55 0) (effects (font (size 1.27 1.27)) hide)))

 (symbol (lib_id "Mechanical:MountingHole") (at 146.05 88.265 0) (unit 1) (in_bom yes) (on_board yes) (dnp no)
  (property "Reference" "H4" (at 148.59 87.0966 0) (effects (font (size 1.27 1.27)) (justify left)))
  (property "Value" "MountingHole" (at 148.59 89.408 0) (effects (font (size 1.27 1.27)) (justify left)))
  (property "Footprint" "kbd:HOLE" (at 146.05 88.265 0) (effects (font (size 1.27 1.27)) hide))
  (property "Datasheet" "~" (at 146.05 88.265 0) (effects (font (size 1.27 1.27)) hide)))

 (symbol (lib_id "Mechanical:MountingHole") (at 165.1 82.55 0) (unit 1) (in_bom yes) (on_board yes) (dnp no)
  (property "Reference" "H5" (at 167.64 81.3816 0) (effects (font (size 1.27 1.27)) (justify left)))
  (property "Value" "MountingHole" (at 167.64 83.693 0) (effects (font (size 1.27 1.27)) (justify left)))
  (property "Footprint" "kbd:HOLE" (at 165.1 82.55 0) (effects (font (size 1.27 1.27)) hide))
  (property "Datasheet" "~" (at 165.1 82.55 0) (effects (font (size 1.27 1.27)) hide)))

 (sheet_instances (path "" (page "1"))))
